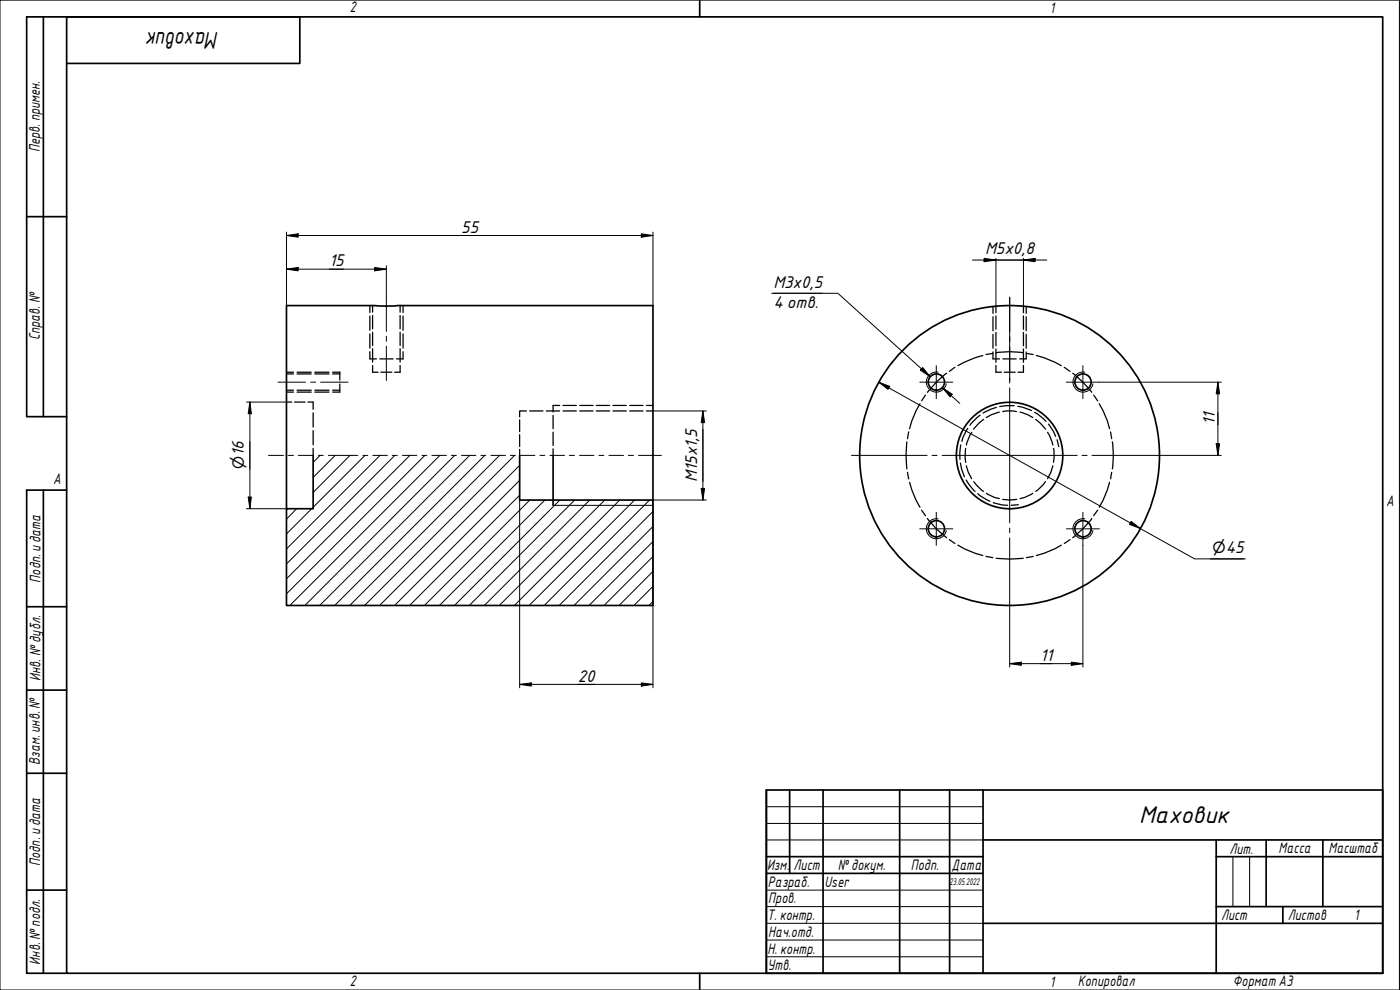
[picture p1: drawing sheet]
<svg xmlns="http://www.w3.org/2000/svg" width="420mm" height="297mm" viewBox="0 0 420 297" stroke-linecap="round" stroke-linejoin="round" font-family="sans-serif">
<g fill="none" stroke="#000" stroke-width=".3">
<path d="M96.1 136.6l-2.1 2.1M100.6 136.6l-6.6 6.6M105 136.6l-11 11.2M109.5 136.6l-15.5 15.6M114 136.6l-28 28.1M118.5 136.6l-32.5 32.6M123 136.6l-37 37.1M127.5 136.6l-41.5 41.6M132 136.6l-45 45.1M136.5 136.6l-45 45.1M141 136.6l-45.1 45.1M145.5 136.6l-45 45.1"/>
<path d="M149.9 136.6l-44.9 45.1M154.4 136.6l-45 45.1M156 139.6l-42.1 42.1M89 152.6l-3 3.2M93.5 152.6l-7.5 7.6M156 148.6l-33.1 33.1M156 144.1l-37.6 37.6M159 150l-31.6 31.7M163.5 150l-31.6 31.7M168 150l-31.6 31.7M172.5 150l-31.7 31.7M177 150l-31.6 31.7"/>
<path d="M181.5 150l-31.6 31.7M186 150l-31.6 31.7M190.4 150l-31.6 31.7M194.9 150l-31.6 31.7M196 158l-23.7 23.7M196 153.5l-28.2 28.2M196 175.9l-5.8 5.8M196 171.4l-10.2 10.3M196 167l-14.7 14.7M196 162.5l-19.2 19.2M196 180.5l-1.2 1.2"/>
</g>
<g fill="none" stroke="#000" stroke-width=".51">
<path d="M94 136.6v16h-8v29.1h110v-31.7h-40v-13.4M166 136.6v15M196 150v-58.3h-76.6l-3.4 .2-3.5-.2h-26.5v60.9"/>
<circle cx="281" cy="114.6" r="2.44"/>
<circle cx="325" cy="114.6" r="2.44"/>
<circle cx="303" cy="136.7" r="45"/>
<circle cx="303" cy="136.7" r="16"/>
<circle cx="281" cy="158.6" r="2.44"/>
<circle cx="325" cy="158.6" r="2.44"/>
</g>
<g fill="none" stroke="#000" stroke-width=".38">
<path d="M111 91.7v2.1M111 94.9v4.2M111.8 91.7v1.9M111.8 94.7v4M111.8 99.7v4M120.1 91.7v1.9M120.1 94.7v4M120.1 99.7v4M121 91.7v2.1M121 94.9v4.2M298 91.9v2.1M298 95v4.2"/>
<path d="M298.9 91.9v1.9M298.9 94.8v4M298.9 99.7v4M307.1 91.9v1.9M307.1 94.8v4M307.1 99.7v4M308 91.9v2.1M308 95v4.2M86 111.7h2.1M86 117.1h2.1M86 112.2h2.1M86 117.7h2.1"/>
<path d="M89.2 111.7h4.2M89.2 117.1h4.2M89.2 112.2h4.2M89.2 117.7h4.2M94.5 111.7h4.2M94.5 117.1h4.2M94.5 112.2h4.2M94.5 117.7h4.2M99.8 111.7h2.2v2.3M99.8 117.1h2.2M99.8 112.2h2.2M102 115.2v2.5h-2.2"/>
<path d="M111 100.2v4.2M111 105.5v2.2h2M111.8 109.7v2h1.7M111.8 104.6v4M114 107.7h4M114.3 111.7h3.3M120.1 109.7v2h-1.7M120.1 104.6v4M121 100.2v4.2M121 105.5v2.2h-2M298 105.6v2.1h2M298 100.3v4.2"/>
<path d="M298.9 109.7v2h1.6M298.9 104.7v4M301 107.7h4M301.4 111.7h3.3M307.1 109.7v2h-1.6M307.1 104.7v4M308 105.6v2.1h-2M308 100.3v4.2M86 120.6h1.6M88.4 120.6h3.2M92.4 120.6h1.6v2.2M94 123.9v4.2"/>
<path d="M94 129.2v4.3M94 134.5v2.1M156 126v3.5M156 130.4v3.6M156 134.9v1.7M158 123.3h-2v1.8M158.9 123.3h4M164 123.3h4M166 124.6v4M166 129.7v4M166 134.7v1.9M168 121.7h-2v1.9"/>
<path d="M169 123.3h4M169 121.7h4M174 123.3h4M174 121.7h4M178.9 123.3h4M178.9 121.7h4M184 123.3h4M184 121.7h4M189 123.3h4M189 121.7h4M194 123.3h2M194 121.7h2"/>
<path d="M288.2 138.9l.4 1.9 .8 2.3M288.4 133.5l-.4 2.5 .1 1.8M289.8 134.5l-.2 2.7 .2 1.5M290 139.7l.6 2 1 1.9M290.4 128.5l-1.4 2.7-.3 1.2M291.7 129.7l-.6 .9-1.1 2.9M294.1 124.6l-3 3M295.1 125.8l-1.3 1.2-1.6 1.8M299 122.2l-1.7 .6-2.3 1.1M299.9 123.7l-2.4 .7-1.5 .9M300.9 123.5l1-.2 3.2 .2M304.4 121.7l-4.4 .3"/>
<path d="M305.4 121.9l1.4 .3 2.8 1M306.1 123.7l2.4 .7 1.4 .9M310.5 123.7l.8 .4 2.6 2.3M310.8 125.8l1.4 1.2 1.6 1.8M314.4 129.7l.6 .9 1 2.9M314.6 127.2l1.6 2.3 .6 1.4M316 139.7l-.6 2-1 1.9M316.2 134.5l.2 2.7-.2 1.5M317.2 131.9l.6 2.1M289.9 144l2.7 3.4M292.2 144.5l2.9 2.9M293.4 148.1l.7 .6 3 1.7"/>
<path d="M296 148l2.5 1.3 1.4 .3M298.1 150.8l2.6 .7 1.7 .1M300.9 149.8l2.1 .2 2.1-.2M305.6 151.4l-2.1 .2M309.9 148l-2.4 1.3-1.4 .3M313.8 144.5l-.7 1-2.3 1.9"/>
</g>
<path d="M281.5 111.7a3 3 0 0 0-3.5 2.4 3 3 0 0 0 2.5 3.5 3 3 0 0 0 3.5-2.4M325.5 111.7a3 3 0 0 0-3.4 2.4 3 3 0 0 0 2.4 3.5 3 3 0 0 0 3.5-2.4M166 151.6h30M281.5 155.7a3 3 0 0 0-3.5 2.4 3 3 0 0 0 2.5 3.5 3 3 0 0 0 3.5-2.4M325.5 155.7a3 3 0 0 0-3.4 2.4 3 3 0 0 0 2.4 3.5 3 3 0 0 0 3.5-2.4" fill="none" stroke="#000" stroke-width=".3"/>
<path d="M20 5.1h395v286.9h-395zM210 0v5.1M210 292v5" fill="none" stroke="#000" stroke-width=".51"/>
<path d="M0 0h420v297h-420z" fill="none" stroke="#000" stroke-width=".3"/>
<g fill="none" stroke="#000" stroke-width=".51">
<path d="M230 237h185v55h-185zM237 237v25.1M247 237v55M270 237v55M285 237v55M295 237v55M230 257h65M295 252h120M365 257h50M365 252v40M380 252v20M397 252v20"/>
<path d="M230 262.1h65M295 277h120M365 272h50M385 272v5"/>
</g>
<path d="M230 242h65M230 247.1h65M230 252h65M370 257v15M375 257v15M230 267.1h65M230 272h65M230 277h65M230 282.1h65M230 287.1h65" fill="none" stroke="#000" stroke-width=".3"/>
<g fill="none" stroke="#000" stroke-width=".38">
<path d="M277.7 118.5l-1.1 1.8M284.1 112a28.4 28.4 0 0 0-5.8 5.7M286.6 110.2l-1.7 1.2M295 106.7l-2.3 .6-5.2 2.4M297.9 106l-2 .3M299 105.8a26.2 26.2 0 0 1 8.1 0M308 106l2.1 .3M311 106.7l2.2 .6 5.3 2.4M319.4 110.2l1.7 1.2M321.9 112a30.4 30.4 0 0 1 5.8 5.7M328.2 118.5l1.2 1.8M272.2 132.6a32.6 32.6 0 0 0 0 8.1"/>
<path d="M272.7 129.6l-.3 2M276.1 121.1l-1.1 2.1-1.4 3.2-.6 2.2M329.9 121.1l1.1 2.1 1.4 3.2 .6 2.2M333.3 129.6l.3 2M333.8 132.6a26.2 26.2 0 0 1 0 8.1M272.4 141.7l.3 2M273 144.7l.6 2.2 1.4 3.3 1.1 2M276.6 153.1l1.1 1.6M278.3 155.6a26.7 26.7 0 0 0 5.8 5.7M327.7 155.6a28.4 28.4 0 0 1-5.8 5.7M329.4 153.1l-1.2 1.6M333 144.7l-.6 2.2-1.4 3.3-1.1 2"/>
<path d="M333.6 141.7l-.3 2M284.9 161.9l1.7 1.2M287.5 163.6l2 1.1 3.2 1.3 2.3 .7M295.9 166.9l2 .4M299 167.5a32.6 32.6 0 0 0 8.1 0M310.1 166.9l-2.1 .4M318.5 163.6l-2 1.1-3.3 1.3-2.2 .7M321.1 161.9l-1.7 1.2"/>
</g>
<path d="M13 5.1v119.9M20 19h70v-13.9h-82v119.9h12M8 65h12M13 147.1v144.9M20 147.1h-12v144.9h12M8 182h12M8 207.1h12M8 232h12M8 267.1h12" fill="none" stroke="#000" stroke-width=".51"/>
<g fill="none" stroke="#000" stroke-width=".3">
<path d="M116 89.1v10.3M303 89.3v10.2M83.4 114.7h8.3M93.2 114.7h1.5M96.2 114.7h8.3M116 100.9v1.5M116 103.9v10.3M303 101v1.5M303 104v10.2M80.6 136.6h4.5M86.6 136.6h1.5M89.5 136.6h4.5"/>
<path d="M95.6 136.6h1.4M98.6 136.6h8.8M108.9 136.6h1.5M111.9 136.6h4.4M117.7 136.6h1.6M120.8 136.6h4.3M126.6 136.6h1.5M129.6 136.6h4.4M135.4 136.6h1.6M138.5 136.6h4.3M144.3 136.6h1.5M147.3 136.6h4.4"/>
<path d="M153.2 136.6h1.5M156.2 136.6h4.3M162.1 136.6h1.4M165 136.6h4.4M170.9 136.6h1.5M173.9 136.6h4.3M179.8 136.6h1.4M182.8 136.6h4.3M188.6 136.6h1.5M191.6 136.6h6.9"/>
</g>
<g fill="none" stroke="#000" stroke-width=".3">
<path d="M303 89.1v22.8M276 114.7h9.9M281 109.7v9.9M303 113.4v1.5M303 116.4v40.5M320 114.7h9.9M325 109.7v9.9M255.5 136.6h22.8M279.7 136.6h1.5M282.8 136.6h40.5M324.7 136.6h1.6M327.7 136.6h22.8"/>
<path d="M276 158.7h9.9M281 153.7v9.9M303 158.4v1.5M320 158.7h9.9M325 153.7v9.9M303 161.4v22.7"/>
</g>
<g fill="none" stroke="#000" stroke-width=".3">
<path d="M86 70.7l3.5-.5v1zM86 70.7h110M86 69.6v22.1M116 79.7v9.4M192.5 70.2l3.5 .5-3.5 .5zM196 69.6v22.1M291.8 78h22.3M295.3 77.5l3.6 .5-3.6 .5zM298.9 77.5v14.4M307.1 78l3.5-.5v1zM307.1 77.5v14.4M86 80.8l3.5-.6v1.1z"/>
<path d="M86 80.8h30M112.5 80.2l3.5 .6-3.5 .5zM231.6 88h19.9l27.6 25-2.5-2.3M232.1 88h14.7M263.7 114.7l3.3 1.2-.5 .9zM263.7 114.7l94.8 53h15.3M276.9 110.3l2.2 2.7-2.9-2zM282.8 116.3l3 2-.7 .7zM282.8 116.3l5.2 4.7M329.9 114.7h36.6M365.5 114.7l.5 3.5h-1zM365.5 114.7v21.9"/>
<path d="M74 120.6h12M75 120.6l.4 3.5h-.9zM75 120.6v32M196 123.3h16M210.9 123.3l.6 3.5h-1.1zM210.9 123.3v26.7M350.5 136.6h16M365 133.1h1l-.5 3.5zM74 152.6h12M74.5 149.1h.9l-.4 3.5zM156 150v56.4M210.4 146.5h1.1l-.6 3.5z"/>
<path d="M212 150h-16v56.4M339.5 156.4l2.8 2.2-3.3-1.3zM325 163.6v36.5M363.2 167.7h10.1M303 199.1l3.5-.4v.9zM303 199.1h22M303 184.1v16M321.5 198.7l3.5 .4-3.5 .5zM156 205.3l3.4-.4v1zM156 205.3h40M192.5 204.9l3.5 .4-3.5 .6z"/>
</g>
<g fill="#000">
<path d="M86 70.7l3.5-.5v1z" fill-rule="evenodd"/>
<path d="M192.5 70.2l3.5 .5-3.5 .5z" fill-rule="evenodd"/>
<path d="M295.3 77.5l3.6 .5-3.6 .5z" fill-rule="evenodd"/>
<path d="M307.1 78l3.5-.5v1z" fill-rule="evenodd"/>
<path d="M86 80.8l3.5-.6v1.1z" fill-rule="evenodd"/>
<path d="M112.5 80.2l3.5 .6-3.5 .5z" fill-rule="evenodd"/>
<path d="M263.7 114.7l3.3 1.2-.5 .9z" fill-rule="evenodd"/>
<path d="M276.9 110.3l2.2 2.7-2.9-2z" fill-rule="evenodd"/>
<path d="M282.8 116.3l3 2-.7 .7z" fill-rule="evenodd"/>
<path d="M365.5 114.7l.5 3.5h-1z" fill-rule="evenodd"/>
<path d="M75 120.6l.4 3.5h-.9z" fill-rule="evenodd"/>
<path d="M210.9 123.3l.6 3.5h-1.1z" fill-rule="evenodd"/>
<path d="M365 133.1h1l-.5 3.5z" fill-rule="evenodd"/>
<path d="M74.5 149.1h.9l-.4 3.5z" fill-rule="evenodd"/>
<path d="M210.4 146.5h1.1l-.6 3.5z" fill-rule="evenodd"/>
<path d="M339.5 156.4l2.8 2.2-3.3-1.3z" fill-rule="evenodd"/>
<path d="M303 199.1l3.5-.4v.9z" fill-rule="evenodd"/>
<path d="M321.5 198.7l3.5 .4-3.5 .5z" fill-rule="evenodd"/>
<path d="M156 205.3l3.4-.4v1z" fill-rule="evenodd"/>
<path d="M192.5 204.9l3.5 .4-3.5 .6z" fill-rule="evenodd"/>
</g>
<g font-size="7">
<text x="65.7" y="9.5" transform="rotate(180 65.7 9.5)">Маховик</text>
<text x="341.9" y="247">Маховик</text>
</g>
<g font-size="4.9">
<text x="138.4" y="69.8">55</text>
<text x="295.7" y="76.3">М5х0,8</text>
<text x="98.8" y="79.9">15</text>
<text x="232.1" y="86.4">М3х0,5</text>
<text x="232.1" y="92.3">4 отв.</text>
<text x="364.6" y="127.5" transform="rotate(-90 364.6 127.5)">11</text>
<text x="209.2" y="144.5" transform="rotate(-90 209.2 144.5)">М15х1,5</text>
<text x="363.2" y="166">⌀45</text>
<text x="312.2" y="198.3">11</text>
<text x="173.4" y="204.5">20</text>
</g>
<text font-size="4.6" x="73.2" y="140.8" transform="rotate(-90 73.2 140.8)">⌀16</text>
<g font-size="4.4">
<text x="105" y="3.7">2</text>
<text x="315" y="3.8">1</text>
<text x="11.9" y="45.6" transform="rotate(-90 11.9 45.6)">Перв. примен.</text>
<text x="12" y="102.2" transform="rotate(-90 12 102.2)">Справ. №</text>
<text x="16" y="145.2">A</text>
<text x="416" y="151.7">A</text>
<text x="12.2" y="174.8" transform="rotate(-90 12.2 174.8)">Подп. идата</text>
<text x="12.2" y="204.3" transform="rotate(-90 12.2 204.3)">Инв. №дубл.</text>
<text x="12" y="229.5" transform="rotate(-90 12 229.5)">Взам. инв. №</text>
<text x="369" y="256.1">Лит.</text>
<text x="383.7" y="256.1">Масса</text>
<text x="398.7" y="256.1">Масштаб</text>
<text x="12.1" y="259.8" transform="rotate(-90 12.1 259.8)">Подп. идата</text>
<text x="230.2" y="261.1">Изм.</text>
<text x="238.2" y="261.1">Лист</text>
<text x="251.5" y="261">№докум.</text>
<text x="273.4" y="261.2">Подп.</text>
<text x="285.6" y="261.2">Дата</text>
<text x="230.4" y="266.1">Разраб.</text>
<text x="247.4" y="266.1">User</text>
<text x="230.6" y="271.1">Пров.</text>
<text x="230.3" y="276.1">Т. контр.</text>
<text x="230.5" y="281.1">Нач.отд.</text>
<text x="366.5" y="276.1">Лист</text>
<text x="386.5" y="276.1">Листов</text>
<text x="406.4" y="276">1</text>
<text x="230.4" y="286.1">Н. контр.</text>
<text x="12.1" y="289.4" transform="rotate(-90 12.1 289.4)">Инв. №подл.</text>
<text x="230.3" y="291.1">Утв.</text>
<text x="105" y="295.9">2</text>
<text x="315" y="296.1">1</text>
<text x="323.5" y="295.8">Копировал</text>
<text x="370" y="295.8">Формат А3</text>
</g>
<text font-size="2.8" x="285" y="265.5">23.05.2022</text>
</svg>
